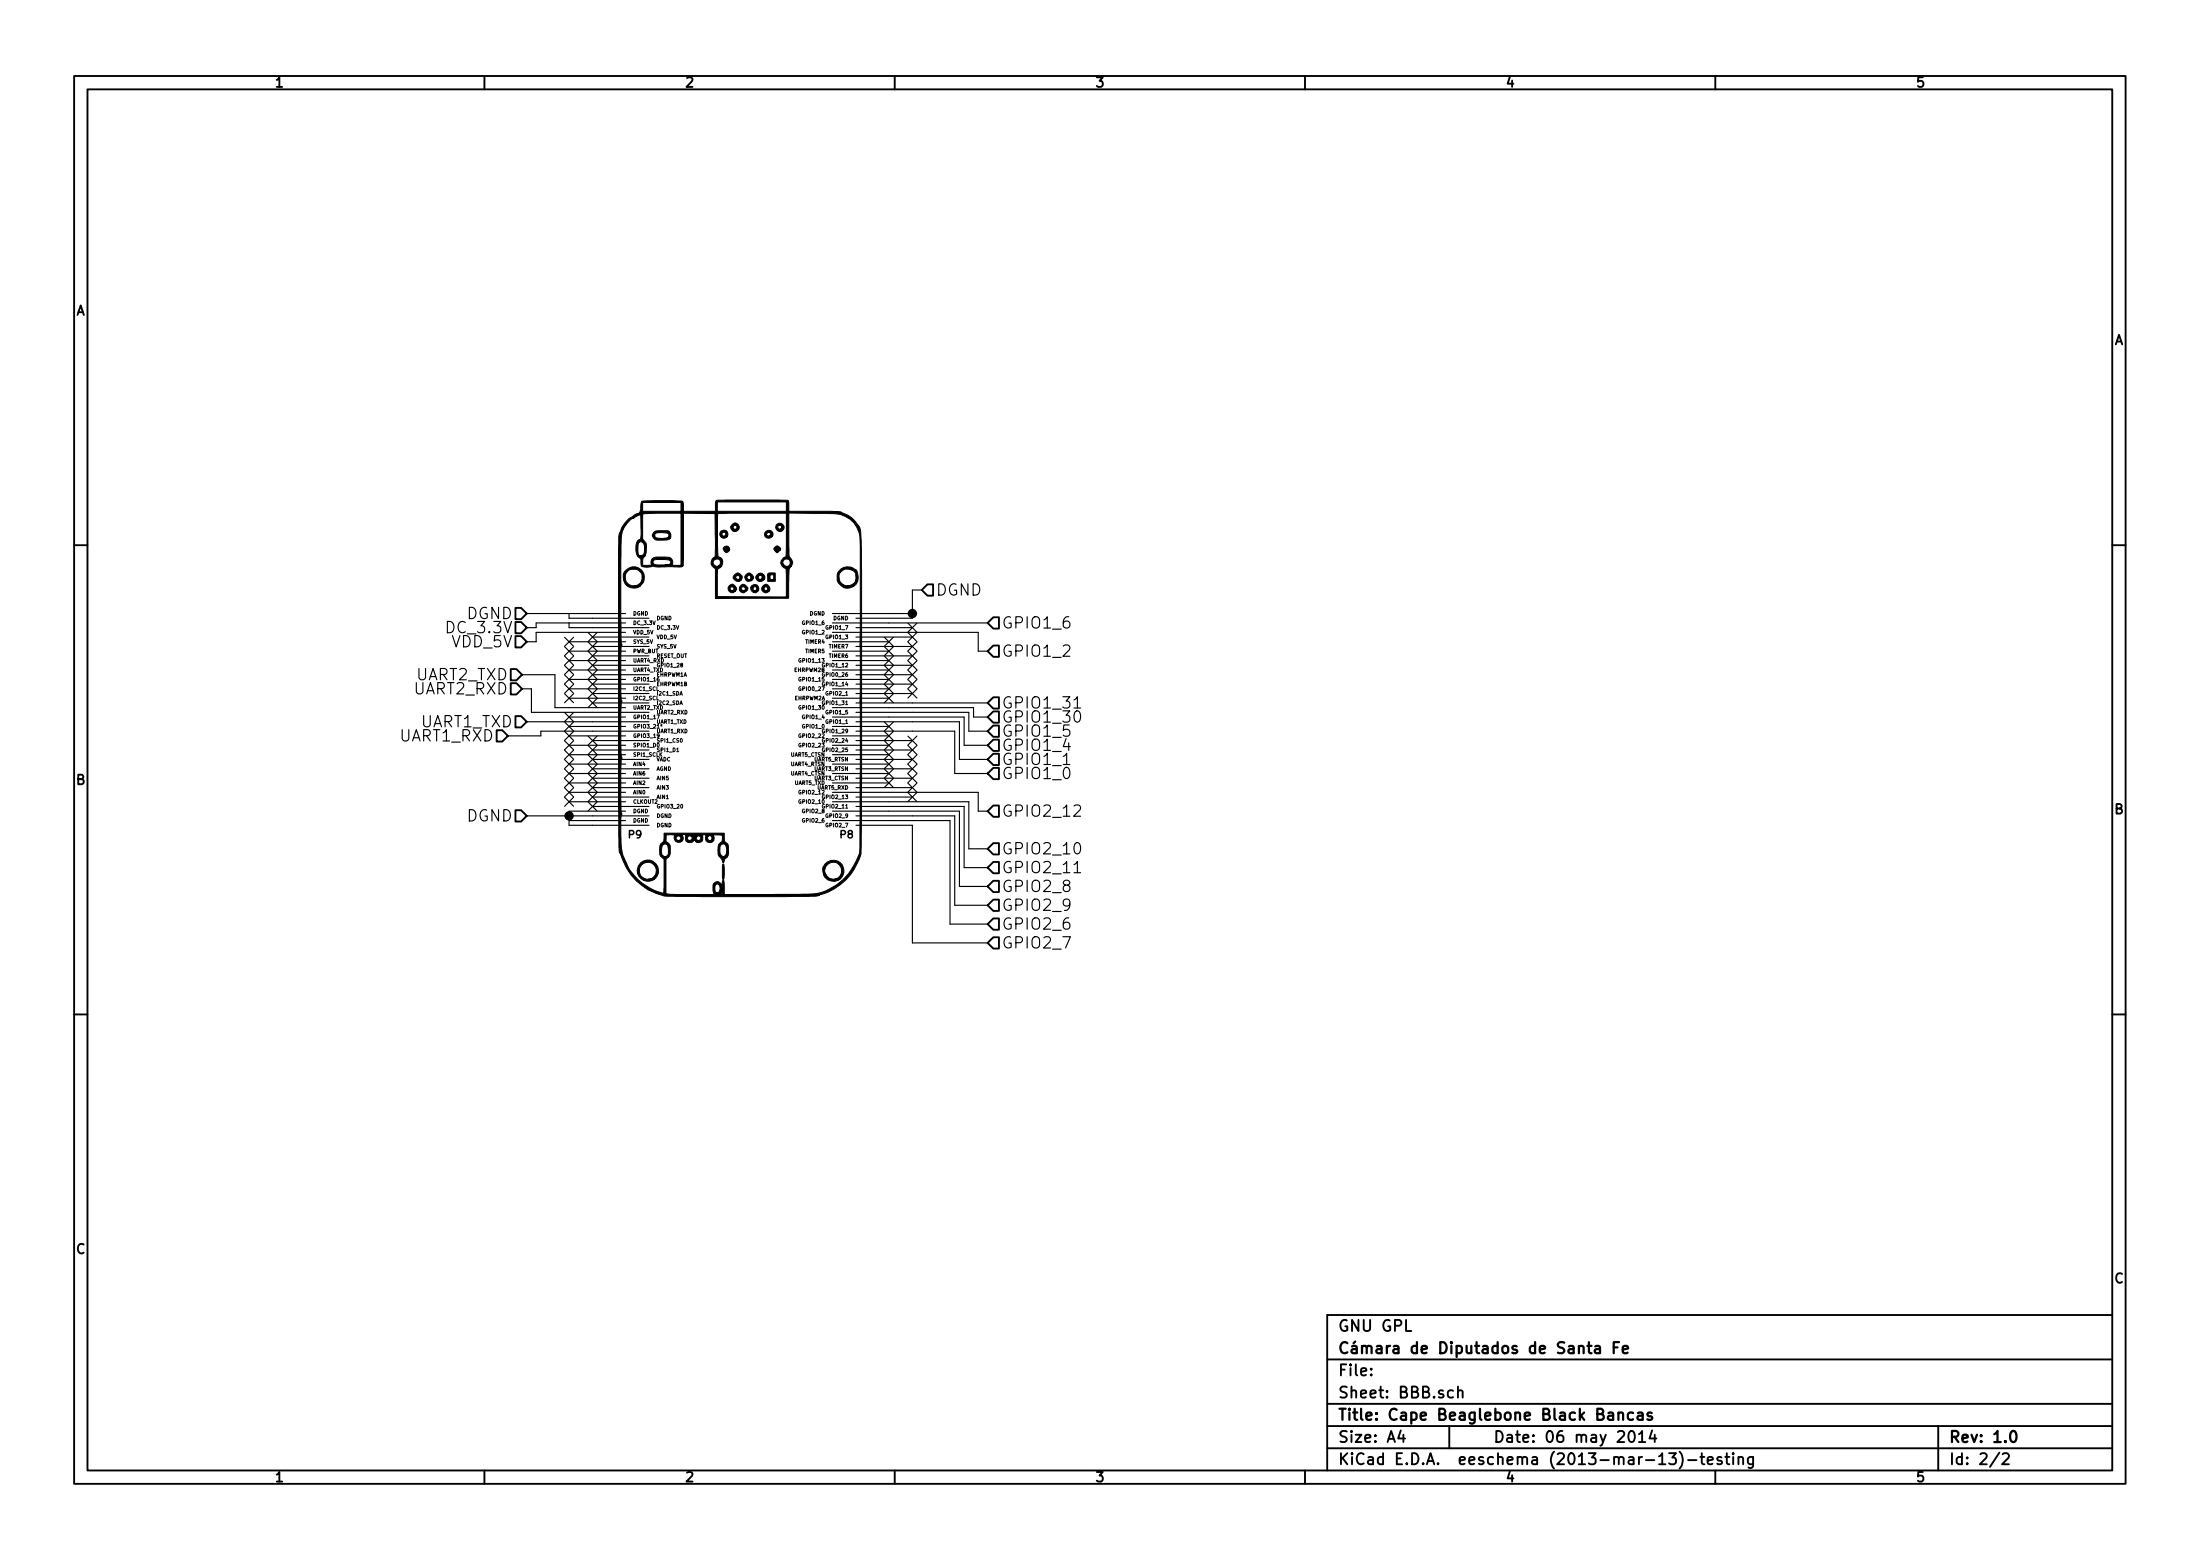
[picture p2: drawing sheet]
EESchema Schematic File Version 2
LIBS:power
LIBS:device
LIBS:transistors
LIBS:conn
LIBS:linear
LIBS:regul
LIBS:74xx
LIBS:cmos4000
LIBS:adc-dac
LIBS:memory
LIBS:xilinx
LIBS:special
LIBS:microcontrollers
LIBS:dsp
LIBS:microchip
LIBS:analog_switches
LIBS:motorola
LIBS:texas
LIBS:intel
LIBS:audio
LIBS:interface
LIBS:digital-audio
LIBS:philips
LIBS:display
LIBS:cypress
LIBS:siliconi
LIBS:opto
LIBS:atmel
LIBS:contrib
LIBS:valves
LIBS:beagle
LIBS:beagleboneblack
LIBS:custom
LIBS:dips-s
LIBS:open-project
LIBS:escudo
LIBS:relays
LIBS:beaglebonecape-cache
LIBS:BBB
LIBS:BBB2
LIBS:lcd16x2
LIBS:beaglebonecape-cache
EELAYER 24 0
EELAYER END
$Descr A4 11693 8268
encoding utf-8
Sheet 2 2
Title "Cape Beaglebone Black Bancas"
Date "06 may 2014"
Rev "1.0"
Comp "Cámara de Diputados de Santa Fe"
Comment1 "GNU GPL"
Comment2 ""
Comment3 ""
Comment4 ""
$EndDescr
$Comp
L BEAGLEBONE_BLACK BG1
U 1 1
P 4000 3800
F 0 "BG1" H 4000 3750 60  0001 C CNN
F 1 "BEAGLEBONE_BLACK" H 4000 3850 60  0001 C CNN
F 2 "" H 4000 3800 60  0000 C CNN
F 3 "" H 4000 3800 60  0000 C CNN
	1    4000 3800
	0    1    1    0   
$EndComp
Text HLabel 2800 3250 0    60   Input ~ 0
DGND
Text HLabel 2800 4325 0    60   Input ~ 0
DGND
Text HLabel 4900 3125 2    60   Input ~ 0
DGND
Text HLabel 2800 3325 0    60   Input ~ 0
DC_3.3V
Text HLabel 2800 3400 0    60   Input ~ 0
VDD_5V
Text HLabel 5250 3800 2    60   Input ~ 0
GPIO1_30
Text HLabel 5250 3950 2    60   Input ~ 0
GPIO1_4
Text HLabel 5250 4025 2    60   Input ~ 0
GPIO1_1
Text HLabel 5250 3450 2    60   Input ~ 0
GPIO1_2
Wire Wire Line
	3025 3250 3025 3275
Wire Wire Line
	3025 3275 3150 3275
Wire Wire Line
	3025 4300 3025 4375
Wire Wire Line
	2800 4325 3150 4325
Wire Wire Line
	3025 4375 3150 4375
Connection ~ 3025 4325
Wire Wire Line
	2800 3250 3025 3250
Wire Wire Line
	4725 3250 4850 3250
Wire Wire Line
	4850 3125 4850 3275
Wire Wire Line
	3150 3325 3025 3325
Wire Wire Line
	3025 3325 3025 3300
Wire Wire Line
	2800 3325 2850 3325
Wire Wire Line
	2850 3325 2850 3300
Wire Wire Line
	2850 3300 3025 3300
Wire Wire Line
	2800 3400 2850 3400
Wire Wire Line
	2850 3400 2850 3350
Wire Wire Line
	2850 3350 3025 3350
Wire Wire Line
	4850 3125 4900 3125
Connection ~ 4850 3250
Text HLabel 5250 3300 2    60   Input ~ 0
GPIO1_6
Wire Wire Line
	4725 3300 5250 3300
Wire Wire Line
	4725 3350 5200 3350
Wire Wire Line
	5200 3350 5200 3450
Wire Wire Line
	5200 3450 5250 3450
Text HLabel 5250 3725 2    60   Input ~ 0
GPIO1_31
Wire Wire Line
	5250 3725 4850 3725
Wire Wire Line
	4725 3750 5175 3750
Wire Wire Line
	5175 3750 5175 3800
Wire Wire Line
	5175 3800 5250 3800
Text HLabel 5250 3875 2    60   Input ~ 0
GPIO1_5
Wire Wire Line
	5250 3875 5150 3875
Wire Wire Line
	5150 3875 5150 3775
Wire Wire Line
	5150 3775 4850 3775
Wire Wire Line
	4725 3800 5125 3800
Wire Wire Line
	5125 3800 5125 3950
Wire Wire Line
	5125 3950 5250 3950
Wire Wire Line
	4850 3825 5100 3825
Wire Wire Line
	5100 3825 5100 4025
Wire Wire Line
	5100 4025 5250 4025
Text HLabel 5250 4100 2    60   Input ~ 0
GPIO1_0
Wire Wire Line
	5250 4100 5075 4100
Wire Wire Line
	5075 4100 5075 3875
Wire Wire Line
	5075 3875 4850 3875
NoConn ~ 3150 3375
NoConn ~ 3025 3400
NoConn ~ 3150 3425
NoConn ~ 3025 3450
NoConn ~ 3025 3500
NoConn ~ 3025 3550
NoConn ~ 3025 3600
NoConn ~ 3025 3650
NoConn ~ 3025 3700
NoConn ~ 3025 3800
NoConn ~ 3025 3900
NoConn ~ 3025 3950
NoConn ~ 3025 4000
NoConn ~ 3025 4050
NoConn ~ 3025 4100
NoConn ~ 3025 4150
NoConn ~ 3025 4200
NoConn ~ 3025 4250
NoConn ~ 3150 4275
NoConn ~ 3150 4225
NoConn ~ 3150 4175
NoConn ~ 3150 4125
NoConn ~ 3150 4075
NoConn ~ 3150 4025
NoConn ~ 3150 3975
NoConn ~ 3150 3925
NoConn ~ 3150 3725
NoConn ~ 3150 3675
NoConn ~ 3150 3625
NoConn ~ 3150 3575
NoConn ~ 3150 3525
NoConn ~ 3150 3475
NoConn ~ 4850 4175
NoConn ~ 4850 4125
NoConn ~ 4850 4075
NoConn ~ 4850 4025
NoConn ~ 4850 3975
NoConn ~ 4850 3925
NoConn ~ 4725 3900
NoConn ~ 4725 3950
NoConn ~ 4725 4000
NoConn ~ 4725 4050
NoConn ~ 4725 4100
NoConn ~ 4725 4150
NoConn ~ 4725 3850
NoConn ~ 4850 3425
NoConn ~ 4725 3450
NoConn ~ 4725 3500
NoConn ~ 4850 3475
NoConn ~ 4725 3550
NoConn ~ 4850 3525
NoConn ~ 4850 3575
NoConn ~ 4725 3600
NoConn ~ 4725 3650
NoConn ~ 4850 3625
NoConn ~ 4850 3675
NoConn ~ 4725 3700
Text HLabel 2800 3825 0    60   Input ~ 0
UART1_TXD
Wire Wire Line
	2800 3825 3150 3825
Text HLabel 2700 3900 0    60   Input ~ 0
UART1_RXD
Wire Wire Line
	2700 3900 2875 3900
Wire Wire Line
	2875 3900 2875 3875
Wire Wire Line
	2875 3875 3150 3875
NoConn ~ 3025 3850
Text HLabel 5250 4900 2    60   Input ~ 0
GPIO2_6
Text HLabel 5250 4800 2    60   Input ~ 0
GPIO2_9
Text HLabel 5250 4700 2    60   Input ~ 0
GPIO2_8
Text HLabel 5250 4600 2    60   Input ~ 0
GPIO2_11
Text HLabel 5250 4500 2    60   Input ~ 0
GPIO2_10
Text HLabel 5250 4300 2    60   Input ~ 0
GPIO2_12
Wire Wire Line
	4725 4200 5200 4200
Wire Wire Line
	5200 4200 5200 4300
Wire Wire Line
	5200 4300 5250 4300
Wire Wire Line
	4725 4250 5150 4250
Wire Wire Line
	5150 4250 5150 4500
Wire Wire Line
	5150 4500 5250 4500
Wire Wire Line
	4850 4275 5125 4275
Wire Wire Line
	5125 4275 5125 4600
Wire Wire Line
	5125 4600 5250 4600
Wire Wire Line
	4725 4300 5100 4300
Wire Wire Line
	5100 4300 5100 4700
Wire Wire Line
	5100 4700 5250 4700
Wire Wire Line
	4850 4325 5075 4325
Wire Wire Line
	5075 4325 5075 4800
Wire Wire Line
	5075 4800 5250 4800
Wire Wire Line
	4725 4350 5050 4350
Wire Wire Line
	5050 4350 5050 4900
Wire Wire Line
	5050 4900 5250 4900
Text HLabel 5250 5000 2    60   Input ~ 0
GPIO2_7
Wire Wire Line
	4850 4375 4850 5000
Wire Wire Line
	4850 5000 5250 5000
NoConn ~ 4725 3400
NoConn ~ 4850 3325
NoConn ~ 4850 3375
NoConn ~ 4850 4225
Text HLabel 2775 3650 0    60   Input ~ 0
UART2_RXD
Text HLabel 2775 3575 0    60   Input ~ 0
UART2_TXD
Wire Wire Line
	2775 3575 2950 3575
Wire Wire Line
	2950 3575 2950 3750
Wire Wire Line
	2950 3750 3025 3750
Wire Wire Line
	3150 3775 2825 3775
Wire Wire Line
	2825 3775 2825 3650
Wire Wire Line
	2825 3650 2775 3650
$EndSCHEMATC
